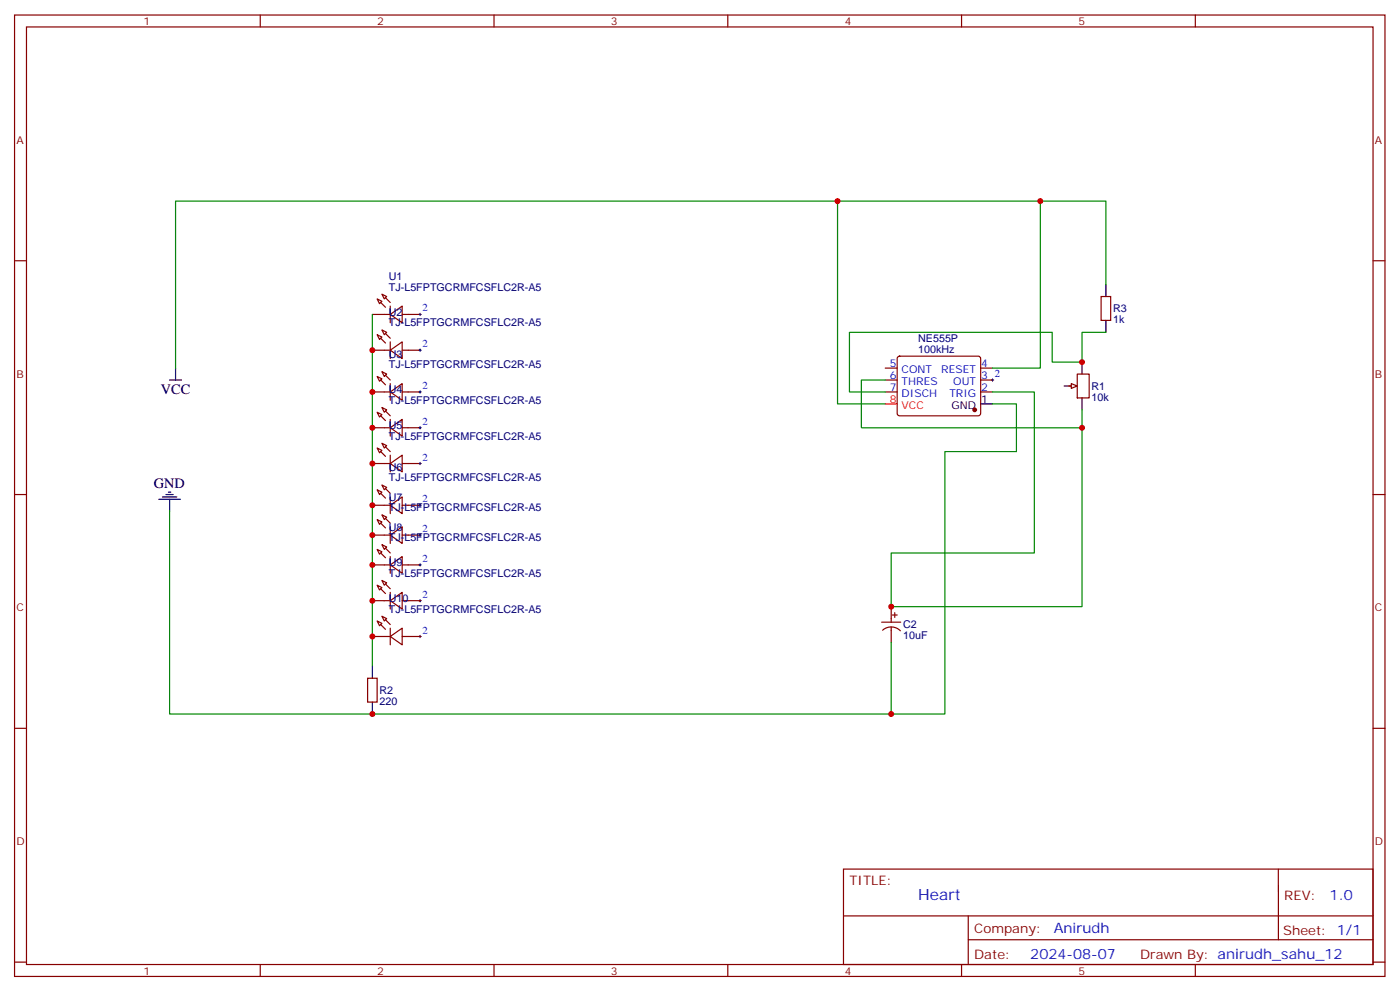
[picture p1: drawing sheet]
<svg xmlns="http://www.w3.org/2000/svg" width="414mm" height="293mm" viewBox="0 0 414 293" stroke-linecap="round" stroke-linejoin="round" font-family="sans-serif">
<g fill="none" stroke="#870000" stroke-width=".35">
<path d="M4.3 4.4h405.3v284.4h-405.3zM7.8 8h398.3v277.3h-398.3zM77 4.4v3.6M146.1 4.4v3.6M215.3 4.4v3.6M284.4 4.4v3.6M353.6 4.4v3.6M4.3 77.1h3.5M406.1 77.1h3.5M110.1 93h5.3M111.5 88.4l1.5 .7-.7 .7zM111.5 99l1.5 .7-.7 .7z"/>
<path d="M113 87l1.4 .7-.7 .7zM113 97.6l1.4 .7-.7 .7zM115.4 93l3.6-2.5v5zM115.4 90.5v5M119 93h5.2M110.1 103.6h5.3M110.1 115.9h5.3M111.5 111.3l1.5 .7-.7 .7zM113 109.9l1.4 .7-.7 .7zM115.4 103.6l3.6-2.5v4.9zM115.4 115.9l3.6-2.4v4.9zM115.4 101.1v4.9"/>
<path d="M115.4 113.5v4.9M119 103.6h5.2M119 115.9h5.2M316.2 114.2h1.7M318.6 110.6h3.6v7.1h-3.6zM110.1 126.5h5.3M110.1 137.1h5.3M111.5 121.9l1.5 .7-.7 .7zM111.5 132.5l1.5 .7-.7 .7zM113 120.5l1.4 .7-.7 .7zM113 131.1l1.4 .7-.7 .7zM115.4 126.5l3.6-2.5v5z"/>
<path d="M115.4 137.1l3.6-2.5v5zM115.4 124v5M115.4 134.6v5M119 126.5h5.2M119 137.1h5.2M4.3 146.3h3.5M110.1 149.4h5.3M110.1 158.3h5.3M111.5 144.9l1.5 .7-.7 .7zM111.5 153.7l1.5 .7-.7 .7zM113 143.4l1.4 .7-.7 .8zM113 152.3l1.4 .7-.7 .7z"/>
<path d="M115.4 149.4l3.6-2.4v4.9zM115.4 158.3l3.6-2.5v4.9zM115.4 147v4.9M115.4 155.8v4.9M119 149.4h5.2M119 158.3h5.2M406.1 146.3h3.5M110.1 167.1h5.3M111.5 162.5l1.5 .7-.7 .7zM113 161.1l1.4 .7-.7 .7zM115.4 167.1l3.6-2.5v4.9zM115.4 164.6v4.9"/>
<path d="M119 167.1h5.2M4.3 215.4h3.5M406.1 215.4h3.5M249.5 257h156.6v28.3h-156.6zM378.1 257.1v20.8M249.5 270.9h156.5M286.4 277.9h119.6M286.4 270.9v14.1M4.3 284.6h3.5M77 285.3v3.5M146.1 285.3v3.5M215.3 285.3v3.5"/>
<path d="M284.4 285.3v3.5M353.6 285.3v3.5M406.1 284.6h3.5"/>
</g>
<g fill="#870000" stroke="#870000" stroke-width=".35">
<path d="M114 88.1l1.4 1.4z"/>
<path d="M112.6 89.5l1.4 1.4z"/>
<path d="M114 98.6l1.4 1.4z"/>
<path d="M112.6 100l1.4 1.5z"/>
<path d="M114 111l1.4 1.4z"/>
<path d="M112.6 112.4l1.4 1.4z"/>
<path d="M114 121.6l1.4 1.4z"/>
<path d="M112.6 123l1.4 1.4z"/>
<path d="M114 132.2l1.4 1.4z"/>
<path d="M112.6 133.6l1.4 1.4z"/>
<path d="M114 144.5l1.4 1.4z"/>
<path d="M112.6 145.9l1.4 1.4z"/>
<path d="M114 153.3l1.4 1.4z"/>
<path d="M112.6 154.7l1.4 1.4z"/>
<path d="M114 162.1l1.4 1.4z"/>
<path d="M112.6 163.5l1.4 1.5z"/>
</g>
<path d="M110.1 93v104.1" fill="none" stroke="#008700" stroke-width=".35"/>
<path d="M314.7 114.2h3.6M320 107.1v3.5M320 117.7v3.5" fill="none" stroke="#000" stroke-width=".35"/>
<path d="M316.9 113.5l1.7 .7-1.7 .7z" fill="#f0f0f0" stroke="#870000" stroke-width=".35"/>
<path d="M327.1 84.2v3.5M327.1 94.8v3.5M50.2 112.4h3.5M51.9 108.9v3.5M290.1 119.5h3.5M47 147.7h6.3M48 147h4.3M49.1 146.3h2.1M49.8 145.6h.7M50.2 147.7v3.5M110.1 197.1v3.5M110.1 207.6v3.6" fill="none" stroke="#000" stroke-width=".35"/>
<g fill="none" stroke="#870000" stroke-width=".35">
<path d="M325.7 87.7h2.8v7.1h-2.8zM261.8 115.9h3.6M261.8 112.4h3.6M261.8 108.9h3.6M265.6 105.5l.5-.2h23.2l.5 .2 .3 .5-.1 16.5-.7 .5-23.5-.1-.4-.6v-16.3zM290.1 115.9h3.5M290.1 112.4h3.5M290.1 108.9h3.5M110.1 177.7h5.3M111.5 173.1l1.5 .7-.7 .7zM113 171.7l1.4 .7-.7 .7zM115.4 177.7l3.6-2.5v4.9z"/>
<path d="M115.4 175.2v4.9M119 177.7h5.2M263.6 179.4v4.6M110.1 188.2h5.3M111.5 183.7l1.5 .7-.7 .7zM113 182.2l1.4 .8-.7 .7zM115.4 188.2l3.6-2.4v4.9zM115.4 185.8v4.9M119 188.2h5.2M260.8 184h5.6M261.1 186.4a3.8 3.8 0 0 1 5.2 .2M263.6 185.4v4.6"/>
<path d="M263.9 181.9h1.5M264.7 181.2v1.4M108.7 200.6h2.8v7h-2.8z"/>
</g>
<path d="M247.7 59.5v60h14.1M307.7 59.5v49.4h-14.1M327.1 84.2v-24.7h-275.2v49.4M327.1 98.3h-7.1v8.8h-8.8v-8.8h-60v17.6h10.6M261.8 112.4h-7v14.1h65.2v-5.3M293.6 119.5h7v14.1h-21.1v77.6h-229.3v-60M293.6 115.9h12.3v47.6h-42.3v15.9h56.4v-52.9M263.6 190v21.2" fill="none" stroke="#008700" stroke-width=".35"/>
<g fill="#870000" stroke="#870000" stroke-width=".35">
<path d="M114 172.7l1.4 1.4z"/>
<path d="M112.6 174.1l1.4 1.4z"/>
<path d="M114 183.3l1.4 1.4z"/>
<path d="M112.6 184.7l1.4 1.4z"/>
<circle cx="288.3" cy="121.2" r=".53"/>
</g>
<path d="M261.8 119.5h3.6" fill="none" stroke="#f00" stroke-width=".35"/>
<g fill="none" stroke="#000" stroke-width=".3">
<path d="M123.9 93h.7M124.2 92.6v.7M123.9 103.6h.7M123.9 115.9h.7M124.2 103.2v.7M124.2 115.6v.7M293.2 112.4h.7M293.6 112v.7M123.9 126.5h.7M123.9 137.1h.7M124.2 126.2v.7M124.2 136.7v.7"/>
<path d="M123.9 149.4h.7M123.9 158.3h.7M124.2 149.1v.7M124.2 157.9v.7M123.9 167.1h.7M123.9 177.7h.7M124.2 166.7v.7M124.2 177.3v.7M123.9 188.2h.7M124.2 187.9v.7"/>
</g>
<g fill="#c00">
<circle cx="110.1" cy="103.6" r=".88"/>
<circle cx="110.1" cy="115.9" r=".88"/>
<circle cx="110.1" cy="126.5" r=".88"/>
<circle cx="110.1" cy="137.1" r=".88"/>
<circle cx="110.1" cy="149.4" r=".88"/>
<circle cx="110.1" cy="158.3" r=".88"/>
<circle cx="110.1" cy="167.1" r=".88"/>
<circle cx="110.1" cy="211.2" r=".88"/>
<circle cx="247.7" cy="59.5" r=".88"/>
<circle cx="307.7" cy="59.5" r=".88"/>
<circle cx="263.6" cy="211.2" r=".88"/>
<circle cx="320" cy="126.5" r=".88"/>
<circle cx="320" cy="107.1" r=".88"/>
<circle cx="263.6" cy="179.4" r=".88"/>
<circle cx="110.1" cy="177.7" r=".88"/>
<circle cx="110.1" cy="188.2" r=".88"/>
</g>
<text font-size="4.6" fill="#00f" x="271.6" y="266.1">Heart</text>
<g font-size="4.2">
<text x="47.6" y="116.5">VCC</text>
<text x="45.5" y="144.3">GND</text>
</g>
<g font-size="4.2" fill="#00f">
<text x="393.3" y="266.3">1.0</text>
<text x="311.7" y="275.9">Anirudh</text>
<text x="304.7" y="283.7">2024-08-07</text>
</g>
<g font-size="3.9" fill="#800">
<text x="251.2" y="261.6">TITLE:</text>
<text x="379.9" y="266.3">REV:</text>
<text x="288.2" y="275.8">Company:</text>
<text x="379.5" y="276.4">Sheet: 1/1</text>
<text x="288.2" y="283.5">Date:</text>
<text x="337.2" y="283.6">Drawn By: anirudh_sahu_12</text>
</g>
<g font-size="3.2" fill="#800">
<text x="42.4" y="7.4">1</text>
<text x="111.5" y="7.4">2</text>
<text x="180.7" y="7.4">3</text>
<text x="249.8" y="7.4">4</text>
<text x="319" y="7.4">5</text>
<text x="4.8" y="42.5">A</text>
<text x="406.6" y="42.5">A</text>
<text x="4.8" y="111.7">B</text>
<text x="406.6" y="111.7">B</text>
<text x="4.8" y="180.8">C</text>
<text x="406.6" y="180.8">C</text>
<text x="4.8" y="250">D</text>
<text x="406.6" y="250">D</text>
<text x="42.4" y="288.3">1</text>
<text x="111.5" y="288.3">2</text>
<text x="180.7" y="288.3">3</text>
<text x="249.8" y="288.3">4</text>
<text x="319" y="288.3">5</text>
</g>
<g font-size="3.2" fill="#000080">
<text x="115" y="82.8">U1</text>
<text x="115" y="85.9">TJ-L5FPTGCRMFCSFLC2R-A5</text>
<text x="115" y="93.4">U2</text>
<text x="329.2" y="95.5">1k</text>
<text x="329.2" y="92.3">R3</text>
<text x="115" y="96.5">TJ-L5FPTGCRMFCSFLC2R-A5</text>
<text x="271.6" y="101.2">NE555P</text>
<text x="115" y="105.7">U3</text>
<text x="271.6" y="104.3">100kHz</text>
<text x="115" y="108.9">TJ-L5FPTGCRMFCSFLC2R-A5</text>
<text x="115" y="119.5">TJ-L5FPTGCRMFCSFLC2R-A5</text>
<text x="115" y="116.3">U4</text>
<text x="322.9" y="118.5">10k</text>
<text x="322.9" y="115.3">R1</text>
<text x="115" y="130">TJ-L5FPTGCRMFCSFLC2R-A5</text>
<text x="115" y="126.9">U5</text>
<text x="115" y="142.4">TJ-L5FPTGCRMFCSFLC2R-A5</text>
<text x="115" y="139.3">U6</text>
<text x="115" y="148.1">U7</text>
<text x="115" y="151.2">TJ-L5FPTGCRMFCSFLC2R-A5</text>
<text x="115" y="160">TJ-L5FPTGCRMFCSFLC2R-A5</text>
<text x="115" y="156.9">U8</text>
<text x="115" y="167.5">U9</text>
<text x="115" y="170.6">TJ-L5FPTGCRMFCSFLC2R-A5</text>
<text x="115" y="178.1">U10</text>
<text x="115" y="181.2">TJ-L5FPTGCRMFCSFLC2R-A5</text>
<text x="267.1" y="185.9">C2</text>
<text x="267.1" y="189">10uF</text>
<text x="112.3" y="208.4">220</text>
<text x="112.3" y="205.3">R2</text>
</g>
<g font-size="3.2" fill="#00f">
<text x="125" y="92.1">2</text>
<text x="125" y="102.7">2</text>
<text x="263.2" y="108.5">5</text>
<text x="263.2" y="112">6</text>
<text x="266.7" y="110.3">CONT</text>
<text x="266.7" y="113.8">THRES</text>
<text x="278.4" y="110.3">RESET</text>
<text x="282" y="113.8">OUT</text>
<text x="290.2" y="112">3</text>
<text x="290.2" y="108.5">4</text>
<text x="294.3" y="111.5">2</text>
<text x="125" y="115">2</text>
<text x="263.2" y="115.6">7</text>
<text x="266.7" y="117.3">DISCH</text>
<text x="280.8" y="117.3">TRIG</text>
<text x="290.2" y="115.6">2</text>
<text x="125" y="125.6">2</text>
<text x="125" y="136.2">2</text>
<text x="125" y="148.6">2</text>
<text x="125" y="157.4">2</text>
<text x="125" y="166.2">2</text>
<text x="125" y="176.8">2</text>
<text x="125" y="187.4">2</text>
</g>
<g font-size="3.2" fill="#f00">
<text x="263.2" y="119.1">8</text>
<text x="266.7" y="120.9">VCC</text>
</g>
<g font-size="3.2">
<text x="290.2" y="119.1">1</text>
<text x="281.5" y="120.9">GND</text>
</g>
</svg>
